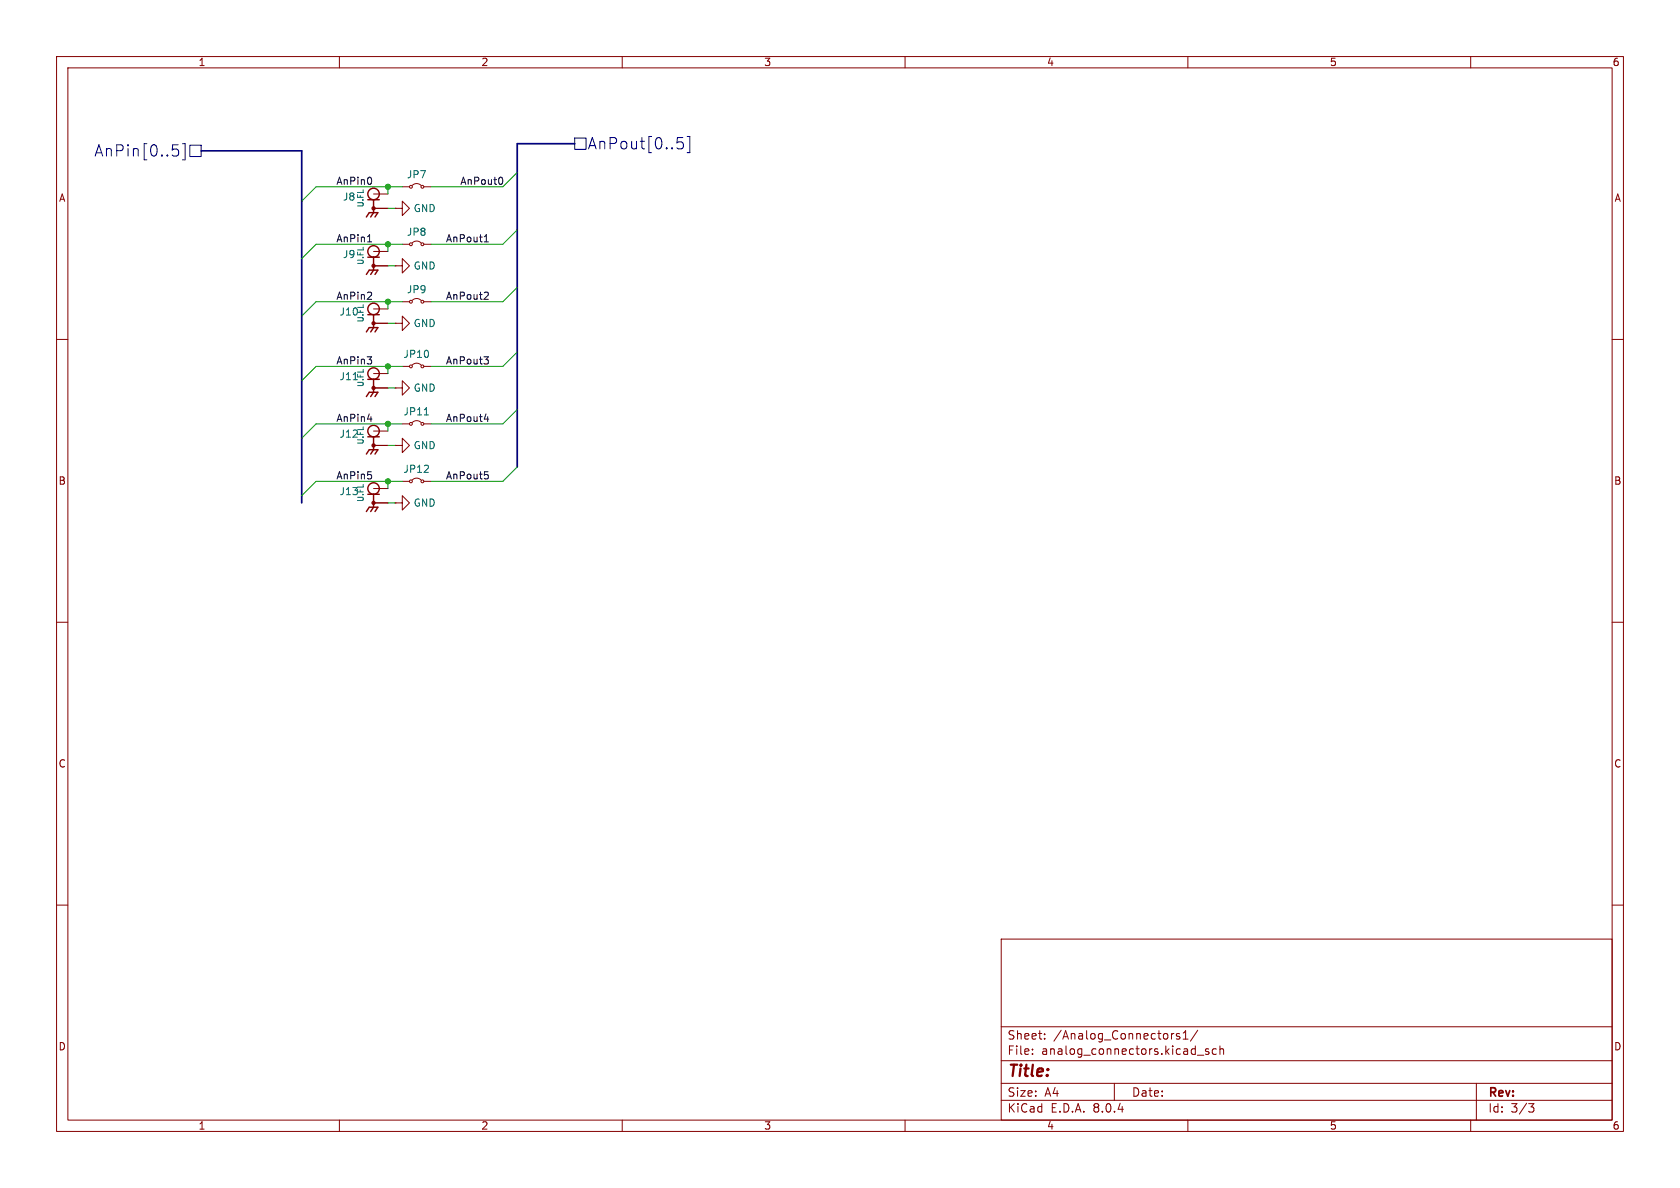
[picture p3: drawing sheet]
<svg xmlns="http://www.w3.org/2000/svg" width="297mm" height="210mm" viewBox="0 0 297 210" stroke-linecap="round" stroke-linejoin="round" font-family="sans-serif">
<g fill="none" stroke="#840000" stroke-width=".18">
<path d="M10 10h277v190h-277zM12 12h273v186h-273zM60 10v2M110 10v2M160 10v2M210 10v2M260 10v2M66 36.8h2.6M66 34.3h2.6M69.8 36.8h1.3v-1.2l1.3 1.2-1.3 1.3v-1.3M69.8 36.8h.1M71.1 33h1.3"/>
<path d="M72.9 32.8a1.08 1.08 0 0 1 1.5 0M74.9 33h1.3M10 60h2M66 57.2h2.6M66 54.6h2.6M66 47h2.6M66 44.5h2.6M69.8 57.2h1.3v-1.3l1.3 1.3-1.3 1.2v-1.2M69.8 57.2h.1M69.8 47h1.3v-1.3l1.3 1.3-1.3 1.3v-1.3M69.8 47h.1M71.1 43.2h1.3"/>
<path d="M71.1 53.3h1.3M72.9 42.9a1.08 1.08 0 0 1 1.5 0M72.9 53.1a1.08 1.08 0 0 1 1.5 0M74.9 43.2h1.3M74.9 53.3h1.3M285 60h2M66 68.6h2.6M66 66h2.6M66 78.7h2.6M66 76.2h2.6M69.8 68.6h1.3v-1.3l1.3 1.3-1.3 1.3v-1.3M69.8 68.6h.1"/>
<path d="M69.8 78.7h1.3v-1.2l1.3 1.2-1.3 1.3v-1.3M69.8 78.7h.1M71.1 64.8h1.3M71.1 74.9h1.3M72.9 64.5a1.08 1.08 0 0 1 1.5 0M72.9 74.7a1.08 1.08 0 0 1 1.5 0M74.9 64.8h1.3M74.9 74.9h1.3M66 88.9h2.6M66 86.4h2.6M69.8 88.9h1.3v-1.3l1.3 1.3-1.3 1.3v-1.3M69.8 88.9h.1"/>
<path d="M71.1 85.1h1.3M72.9 84.8a1.08 1.08 0 0 1 1.5 0M74.9 85.1h1.3M10 110h2M285 110h2M10 160h2M285 160h2M177 166h108v32h-108zM60 198v2M110 198v2M160 198v2M177 194.5h108"/>
<path d="M177 191.5h108M177 187.5h108M177 181.5h108M182.5 186.3v.1M182.5 185.5v.1M184.7 183.6v.1M184.7 182.8v.1M197 191.5v3M208.5 182.8l-.3-.1-.2 .2v.2l.5 .2v.3h-.5M209.2 183.7h.8M209.2 182.6l.4-.4v1.5M210 198v2"/>
<path d="M211.7 186.5h1.1M211.7 182.1l-1.2 2M213.7 185.5l-.4-.1-.2 .2 .1 .2 .5 .2v.3h-.6M215 185.5l-.4-.1-.3 .3v.4l.2 .2h.5M215.7 185.5l.2-.1 .3 .1 .1 .9M215.7 184.9v1.5M260 198v2M261 191.5v6.5M270.2 195.1h1l-.5 .6 .4 .1 .1 .5-.3 .3h-.4"/>
<circle cx="72.6" cy="33" r=".25"/>
<circle cx="74.7" cy="33" r=".25"/>
<circle cx="72.6" cy="53.3" r=".25"/>
<circle cx="72.6" cy="43.2" r=".25"/>
<circle cx="74.7" cy="53.3" r=".25"/>
<circle cx="74.7" cy="43.2" r=".25"/>
<circle cx="72.6" cy="64.8" r=".25"/>
<circle cx="72.6" cy="74.9" r=".25"/>
<circle cx="74.7" cy="64.8" r=".25"/>
<circle cx="74.7" cy="74.9" r=".25"/>
<circle cx="72.6" cy="85.1" r=".25"/>
<circle cx="74.7" cy="85.1" r=".25"/>
</g>
<g fill="none" stroke="#840000" stroke-width=".25">
<path d="M64.8 38.4l.5-.8h1.5l-.5 .8M65 35.3h2.1M66 35.3v2.3l-.5 .8M64.8 58.7l.5-.8h1.5l-.5 .8M64.8 48.5l.5-.7h1.5l-.5 .7M65 55.6h2.1M65 45.5h2.1M66 55.6v2.3l-.5 .8M66 45.5v2.3l-.5 .7M64.8 70.1l.5-.8h1.5l-.5 .8M65 67.1h2.1M65 77.2h2.1"/>
<path d="M66 67.1v2.2l-.5 .8M66 77.2v2.3l-.5 .8M64.8 90.4l.5-.7h1.5l-.5 .7M64.8 80.3l.5-.8h1.5l-.5 .8M65 87.4h2.1M66 87.4v2.3l-.5 .7"/>
<circle cx="66" cy="34.3" r="1.02"/>
<circle cx="66" cy="36.8" r=".25"/>
<circle cx="66" cy="44.4" r="1.02"/>
<circle cx="66" cy="54.6" r="1.02"/>
<circle cx="66" cy="47" r=".25"/>
<circle cx="66" cy="57.1" r=".25"/>
<circle cx="66" cy="66" r="1.02"/>
<circle cx="66" cy="76.2" r="1.02"/>
<circle cx="66" cy="68.6" r=".25"/>
<circle cx="66" cy="78.7" r=".25"/>
<circle cx="66" cy="86.4" r="1.02"/>
<circle cx="66" cy="88.9" r=".25"/>
</g>
<path d="M62.4 67.1h.8M75 73.3h.7" fill="none" stroke="#006464" stroke-width=".18"/>
<path d="M30.5 25.6h1M30.7 26.3h.5l.4 .4-.1 .7-.3 .2h-.5M32.3 25.4h.4v2.9h-.4M33.6 25.7h2v2h-2zM101.6 24.4h2v2h-2zM119.8 24.3h.9M119.8 25.2l.6-.1 .4 .4v.4l-.2 .3-.2 .1-.6-.1M121.5 24.1h.5v2.9h-.5" fill="none" stroke="#000084" stroke-width=".18"/>
<g fill="none" stroke="#0f0f0f" stroke-width=".18">
<path d="M65.6 31.4l.1 .4-.1 .7M88.6 31.3a.79 .79 0 0 1 0 1.3M65 42.8h.7M65.6 51.7l.1 .2-.1 .3-.7 .7h.8M85.6 42.8h.7M85.7 41.8l.3-.3v1.3M85.8 51.6l.4 .1 .1 .3-.7 .9h.7M64.9 63.1h.8l-.4 .5M65 74.1h.8M65.6 63.6l.1 .2-.1 .5M85.6 63.1h.7l-.4 .5 .4 .1v.4l-.2 .2h-.4M85.6 74.1h.8"/>
<path d="M86.2 73.7v.8M65 83.4h.6M65.6 83.9l.1 .2-.1 .5M85.7 83.4h.6M85.8 83.9h.3l.2 .2v.4l-.5 .2"/>
</g>
<path d="M35.6 26.7h17.7v62.2M101.6 25.4h-10.2v57.2" fill="none" stroke="#000084" stroke-width=".3"/>
<g fill="none" stroke="#009600" stroke-width=".18">
<path d="M68.6 33v1.3M68.6 36.8h1.2M71.1 33h-15.2l-2.6 2.6M91.4 30.5l-2.5 2.5h-12.7M68.6 43.2v1.3M68.6 53.3v1.3M68.6 47h1.2M68.6 57.2h1.2M71.1 53.3h-15.2l-2.6 2.6M71.1 43.2h-15.2l-2.6 2.5M91.4 50.8l-2.5 2.5h-12.7M91.4 40.6l-2.5 2.6h-12.7"/>
<path d="M68.6 68.6h1.2M68.6 64.8v1.2M68.6 74.9v1.3M68.6 78.7h1.2M71.1 74.9h-15.2l-2.6 2.6M71.1 64.8h-15.2l-2.6 2.5M91.4 72.4l-2.5 2.5h-12.7M91.4 62.2l-2.5 2.6h-12.7M68.6 88.9h1.2M68.6 85.1v1.3M71.1 85.1h-15.2l-2.6 2.5M91.4 82.6l-2.5 2.5h-12.7"/>
</g>
<g fill="#009600" stroke="#009600" stroke-width=".18">
<circle cx="68.6" cy="33" r=".46"/>
<circle cx="68.6" cy="43.2" r=".46"/>
<circle cx="68.6" cy="53.3" r=".46"/>
<circle cx="68.6" cy="85.1" r=".46"/>
<circle cx="68.6" cy="64.8" r=".46"/>
<circle cx="68.6" cy="74.9" r=".46"/>
</g>
<g font-size="2.8" fill="#000084">
<text x="16.7" y="27.9">AnPin[0..5]</text>
<text x="103.8" y="26.6">AnPout[0..5]</text>
</g>
<text font-size="2.8" fill="#840000" x="178" y="190.9">Title:</text>
<g font-size="2.1" fill="#840000">
<text x="178" y="184">Sheet:</text>
<text x="186.2" y="184">/Analog_Connectors1/</text>
<text x="178" y="186.7">File:</text>
<text x="184.1" y="186.7">analog_connectors.kicad_sch</text>
<text x="178" y="196.9">KiCad</text>
<text x="178" y="194.1">Size:</text>
<text x="184.7" y="194.1">A4</text>
<text x="185.7" y="196.9">E.D.A.</text>
<text x="193.3" y="196.9">8.0.4</text>
<text x="200" y="194.1">Date:</text>
<text x="263" y="194.3">Rev:</text>
<text x="263" y="196.9">Id:</text>
<text x="267.1" y="196.9">3/3</text>
</g>
<g font-size="1.8" fill="#840000">
<text x="35" y="11.9">1</text>
<text x="85" y="11.9">2</text>
<text x="135" y="11.9">3</text>
<text x="185" y="11.9">4</text>
<text x="235" y="11.9">5</text>
<text x="285" y="11.9">6</text>
<text x="10.3" y="35.9">A</text>
<text x="285.3" y="35.9">A</text>
<text x="10.3" y="85.9">B</text>
<text x="285.3" y="85.9">B</text>
<text x="10.3" y="135.9">C</text>
<text x="285.3" y="135.9">C</text>
<text x="10.3" y="185.9">D</text>
<text x="285.3" y="185.9">D</text>
<text x="35" y="199.9">1</text>
<text x="85" y="199.9">2</text>
<text x="135" y="199.9">3</text>
<text x="185" y="199.9">4</text>
<text x="235" y="199.9">5</text>
<text x="285" y="199.9">6</text>
</g>
<g font-size="1.8" fill="#0f0f0f">
<text x="59.4" y="32.8">AnPin0</text>
<text x="81.3" y="32.8">AnPout0</text>
<text x="59.4" y="42.9">AnPin1</text>
<text x="78.7" y="42.9">AnPout1</text>
<text x="59.4" y="53.1">AnPin2</text>
<text x="78.7" y="53.1">AnPout2</text>
<text x="59.4" y="64.5">AnPin3</text>
<text x="78.7" y="64.5">AnPout3</text>
<text x="59.4" y="74.7">AnPin4</text>
<text x="78.7" y="74.7">AnPout4</text>
<text x="59.4" y="84.8">AnPin5</text>
<text x="78.7" y="84.8">AnPout5</text>
</g>
<g font-size="1.8" fill="#006464">
<text x="60.5" y="35.7">J8</text>
<text x="71.8" y="31.7">JP7</text>
<text x="71.8" y="41.9">JP8</text>
<text x="73" y="37.7">GND</text>
<text x="60.5" y="45.8">J9</text>
<text x="73" y="47.9">GND</text>
<text x="71.8" y="52">JP9</text>
<text x="59.9" y="56">J10</text>
<text x="73" y="58">GND</text>
<text x="71.2" y="63.5">JP10</text>
<text x="59.9" y="67.4">J11</text>
<text x="73" y="69.4">GND</text>
<text x="59.9" y="77.6">J12</text>
<text x="71.2" y="73.6">JP11</text>
<text x="71.2" y="83.8">JP12</text>
<text x="73" y="79.6">GND</text>
<text x="59.9" y="87.7">J13</text>
<text x="73" y="89.8">GND</text>
</g>
<g font-size="1.4" fill="#006464">
<text x="64.5" y="36.8" transform="rotate(-90 64.5 36.8)">U.FL</text>
<text x="64.5" y="46.9" transform="rotate(-90 64.5 46.9)">U.FL</text>
<text x="64.5" y="57.1" transform="rotate(-90 64.5 57.1)">U.FL</text>
<text x="64.5" y="68.5" transform="rotate(-90 64.5 68.5)">U.FL</text>
<text x="64.5" y="78.7" transform="rotate(-90 64.5 78.7)">U.FL</text>
<text x="64.5" y="88.8" transform="rotate(-90 64.5 88.8)">U.FL</text>
</g>
</svg>
